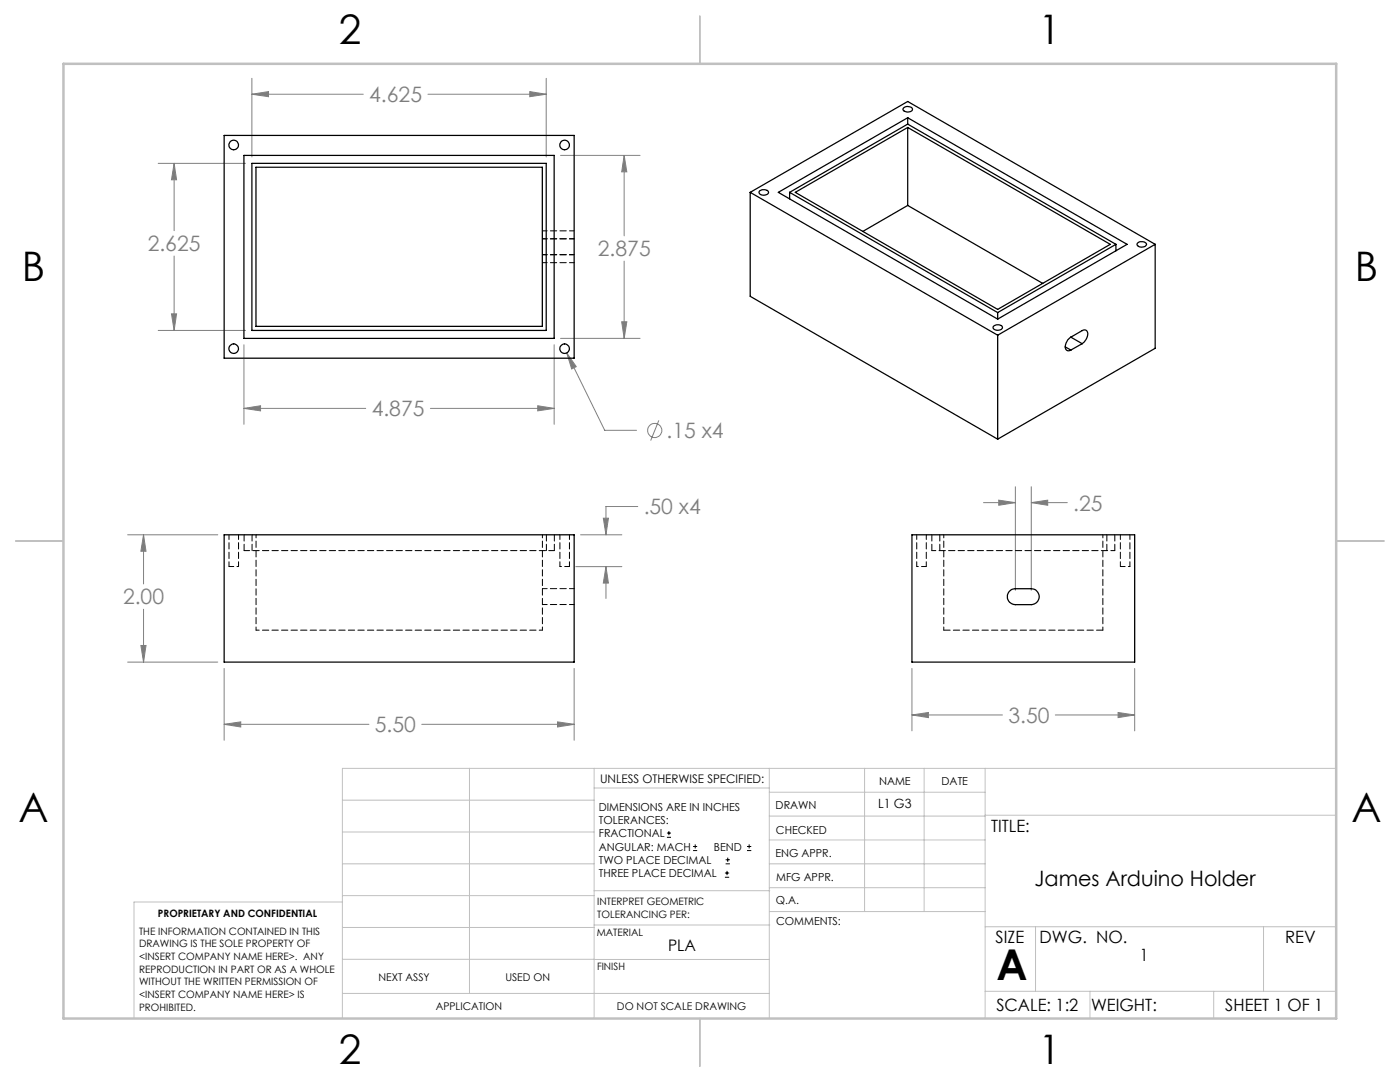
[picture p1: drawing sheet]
<svg xmlns="http://www.w3.org/2000/svg" width="279mm" height="216mm" viewBox="0 0 279 216" stroke-linecap="round" stroke-linejoin="round" font-family="sans-serif">
<g fill="none" stroke="#808080" stroke-width=".2">
<path d="M50.3 18.8l3.3-.5v1zM50.3 15.6v15.7M50.3 18.8h22.2M85.4 18.8h23.6M105.7 18.3l3.3 .5-3.3 .5zM109 15.6v15.7M31.6 32.6h17.4M34.7 32.6l.5 3.3h-1zM34.7 32.6v13.4M111.9 31h15.8M124.6 31l.5 3.3h-1zM124.6 31v16.1"/>
<path d="M34.7 51.1v14.8M124.6 52.1v15.4M31.6 65.9h17.4M34.2 62.6h1l-.5 3.3zM48.7 68.8v15.9M110.6 68.8v15.9M111.9 67.5h15.8M113.1 70.4l1.9 2.8-.9 .4zM113.1 70.4l7.6 15.5h6.3M124.1 64.2h1l-.5 3.3zM48.7 81.5l3.3-.5v1zM48.7 81.5h24.3"/>
<path d="M85.9 81.5h24.7M107.3 81l3.3 .5-3.3 .5zM131.5 83.9l-1.6 4M199.3 99.8l3.3 .5-3.3 .5zM202.6 97.1v20.7M205.8 97.1v20.7M25.5 106.7h18M28.6 106.7l.5 3.3h-1zM28.6 106.7v9.8M114.9 113.1h9.2M115.9 106.7h8.2M120.4 103.4h1l-.5 3.3z"/>
<path d="M120.9 113.1l.5 3.2h-1zM120.9 113.1v6.3M127.3 101.1h-6.4v5.6M196.3 100.3h6.3M205.8 100.3l3.3-.5v1zM205.8 100.3h7.2M25.5 132.1h18M28.1 128.8h1l-.5 3.3zM28.6 121.6v10.5M44.7 133.4v14.3M114.6 133.4v14.3M182 133.4v12.4"/>
<path d="M226.4 133.4v12.4M44.7 144.5l3.3-.5v1.1zM44.7 144.5h28.9M84.2 144.5h30.4M111.3 144l3.3 .5-3.3 .6zM182 142.7l3.3-.5v1zM182 142.7h18.1M210.6 142.7h15.8M223.1 142.2l3.3 .5-3.3 .5z"/>
<circle cx="130.7" cy="85.9" r="1.42"/>
</g>
<g fill="none" stroke="#000" stroke-width=".2">
<path d="M133.1 167.1h.8M133.1 166.2h.8M133.5 165.8v.9M138.3 169.7h.8M138.3 168.9h.8M138.7 168.5v.8M144.7 175h.8M144.7 174.2h.8M144.8 172.4h.9M144.8 171.6h.9M145.1 173.8v.8M145.2 171.1v.9"/>
<path d="M149.1 169.7h.8M149.1 168.9h.8M149.5 168.5v.8"/>
</g>
<g fill="none" stroke="#c0c0c0" stroke-width=".2">
<path d="M68.3 159.7h50.3M93.7 153.3v44.9M118.6 153.3v49.9M118.6 157.2h34.9M153.5 153.3v49.9M153.5 158.1h43.1M172.5 153.3v28.6M184.4 153.3v28.6M196.6 153.3v49.9M266.7 153.3h-198.4v49.9M68.3 178.7h50.3M68.3 172.4h50.3"/>
<path d="M68.3 166h50.3M68.3 180h-41.6v23.2M118.6 177.7h35M153.5 167.6h43.1M153.5 162.8h43.1M153.5 172.4h43.1M153.5 177.1h43.1M196.6 162.7h70.1M68.3 198.2h85.2M68.3 191.4l85.2 .1M68.3 185.1h50.3M118.6 184.6h35"/>
<path d="M153.6 181.9h43M196.6 197.8h70.1M196.6 184.9h70.1M206.7 184.9v12.9M217.5 197.8v5.4M242.2 197.8v5.4M252.2 184.9v12.9"/>
</g>
<path d="M139.7 3.2v9.5M3.1 107.9h9.6M266.7 107.9h9.5M139.7 203.2v9.6" fill="none" stroke="#c0c0c0" stroke-width=".25"/>
<path d="M12.7 12.7h254v190.5h-254z" fill="none" stroke="#c0c0c0" stroke-width=".5"/>
<path d="M44.7 144.5l3.3-.5v1.1zM111.3 144l3.3 .5-3.3 .6zM28.6 106.7l.5 3.3h-1zM28.1 128.8h1l-.5 3.3zM120.9 113.1l.5 3.2h-1zM120.4 103.4h1l-.5 3.3zM48.7 81.5l3.3-.5v1zM107.3 81l3.3 .5-3.3 .5zM124.1 64.2h1l-.5 3.3zM124.6 31l.5 3.3h-1zM34.7 32.6l.5 3.3h-1zM34.2 62.6h1l-.5 3.3zM105.7 18.3l3.3 .5-3.3 .5zM50.3 18.8l3.3-.5v1zM113.1 70.4l1 3.2 .9-.4zM182 142.7l3.3-.5v1zM223.1 142.2l3.3 .5-3.3 .5zM199.3 99.8l3.3 .5-3.3 .5zM205.8 100.3l3.3-.5v1z" fill="#808080"/>
<g fill="none" stroke="#000" stroke-width=".25">
<path d="M44.7 27h69.9v44.5h-69.9zM48.7 31h61.9v36.5h-61.9zM50.3 32.6h58.7v33.3h-58.7zM51.1 33.4h57.1v31.7h-57.1zM149.7 38.4v20.7l49.4 28.5M149.7 38.4l49.4 28.5M149.7 38.4l31.5-18.2 49.3 28.6M151.6 38.1a1.2 1.2 0 0 1 1.8 .3 1.07 1.07 0 0 1-1.9-.1zM157.6 38.4v1.3M157.6 38.4l41.5 24M158.7 38.4l22.5-13 40.4 23.4-22.5 12.9zM180.3 21.6a1.27 1.27 0 0 1 1.8 .1 1.06 1.06 0 0 1-1.8 .4l-.1-.3z"/>
<path d="M181.2 23.5l-25.9 14.9 43.8 25.3M181.2 23.5l43.7 25.3-25.8 14.9M181.2 24.8l-23.6 13.6M181.2 24.8l41.5 24M181.2 23.5v1.3M181.2 25.4v15.6M181.2 41l-9 5.2M181.2 41l26.9 15.6M222.7 48.8v1.3M222.7 48.8l-23.6 13.6M227 48.5a1.27 1.27 0 0 1 1.8 .2 1.08 1.08 0 0 1-1.9 .1zM230.5 48.8l-31.4 18.1"/>
<path d="M230.5 48.8v20.7l-31.4 18.1M198.2 65.2a1.28 1.28 0 0 1 1.8 0 .73 .73 0 0 1-1 .7l-.7-.3zM199.1 62.4v1.3M199.1 66.9v20.7M212.6 69.2l1.1 .7M213.7 67.3a2.1 2.1 0 0 0-.9 2.5l.3 .2 .6-.1M213.7 67.3l2.3-1.3a.79 .79 0 0 1 1 .1 .79 .79 0 0 1 0 1.1l-.6 1-.4 .4M213.7 67.3l2.3 1.3M216 68.6l-2.3 1.3M44.7 106.7h69.9v25.4h-69.9zM182 106.7h44.4v25.4h-44.4zM201.5 117.9l.5-.3 .6-.1h3.2a1.59 1.59 0 0 1 1.6 1.6 1.59 1.59 0 0 1-1.6 1.5h-3.2a1.59 1.59 0 0 1-1.4-.9 1.59 1.59 0 0 1 .3-1.8z"/>
<circle cx="46.6" cy="28.9" r=".95"/>
<circle cx="112.7" cy="28.9" r=".95"/>
<circle cx="46.6" cy="69.6" r=".95"/>
<circle cx="112.7" cy="69.6" r=".95"/>
</g>
<path d="M47.6 113h-1.9M111.7 113h1.9M183 113h1.9M225.5 113h-1.9" fill="none" stroke="#000" stroke-width=".2" stroke-dasharray="1.3 .6" stroke-dashoffset="1"/>
<path d="M48.7 109.9v-3.2M50.3 109.9v-3.2M109 109.9v-3.2M110.6 109.9v-3.2M186 109.9v-3.2M187.6 109.9v-3.2M220.9 109.9v-3.2M222.5 109.9v-3.2M188.4 125.7h31.7" fill="none" stroke="#000" stroke-width=".2" stroke-dasharray="1.3 .6"/>
<path d="M48.7 109.9h61.9" fill="none" stroke="#000" stroke-width=".2" stroke-dasharray="1.3 .6" stroke-dashoffset=".2"/>
<path d="M51.1 125.7v-19M51.1 125.7h57.1M108.2 125.7v-19M188.4 125.7v-19M220.1 125.7v-19" fill="none" stroke="#000" stroke-width=".2" stroke-dasharray="1.3 .6" stroke-dashoffset=".6"/>
<g fill="none" stroke="#000" stroke-width=".2" stroke-dasharray="1.3 .6" stroke-dashoffset=".3">
<path d="M108.2 47.7h6.4M108.2 50.8h6.4M108.2 52.4h6.4M114.6 46.1h-6.4M45.7 106.7v6.3M47.6 113v-6.3M108.2 117.5h6.4M111.7 106.7v6.3M113.6 113v-6.3M183 106.7v6.3M184.9 113v-6.3M223.6 106.7v6.3"/>
<path d="M225.5 113v-6.3M108.2 120.6h6.4"/>
</g>
<path d="M186 109.9h36.5" fill="none" stroke="#000" stroke-width=".2" stroke-dasharray="1.3 .6" stroke-dashoffset=".5"/>
<text font-size="8.5" x="198.9" y="195.5">A</text>
<g font-size="8.1">
<text x="67.6" y="8.9">2</text>
<text x="207.3" y="8.9">1</text>
<text x="4.4" y="56.1">B</text>
<text x="270.4" y="56.1">B</text>
<text x="3.7" y="164.1">A</text>
<text x="269.7" y="164.1">A</text>
<text x="67.6" y="212.4">2</text>
<text x="207.3" y="212.4">1</text>
</g>
<g font-size="4.2" fill="#808080">
<text x="73.7" y="20.4">4.625</text>
<text x="29.5" y="50.2">2.625</text>
<text x="119.3" y="51.2">2.875</text>
<text x="74.2" y="83.1">4.875</text>
<text x="133" y="87.4">.15 x4</text>
<text x="214.2" y="101.9">.25</text>
<text x="128.5" y="102.7">.50 x4</text>
<text x="24.5" y="120.6">2.00</text>
<text x="74.8" y="146.1">5.50</text>
<text x="201.2" y="144.3">3.50</text>
</g>
<text font-size="4.2" x="206.5" y="176.7">James Arduino Holder</text>
<g font-size="3.4">
<text x="197.8" y="166">TITLE:</text>
<text x="198.7" y="188.1">SIZE</text>
<text x="207.5" y="188.1">DWG. NO.</text>
<text x="227.5" y="191.7">1</text>
<text x="256.5" y="188.2">REV</text>
<text x="198.8" y="201.7">SCALE: 1:2</text>
<text x="217.7" y="201.8">WEIGHT:</text>
<text x="244.5" y="201.7">SHEET 1 OF 1</text>
</g>
<text font-size="3.2" x="133.3" y="189.8">PLA</text>
<text font-size="2.5" x="175.2" y="161.3">L1 G3</text>
<text font-size="2.4" x="119.8" y="156.2">UNLESS OTHERWISE SPECIFIED:</text>
<g font-size="2.2">
<text x="119.5" y="161.8">DIMENSIONS ARE IN INCHES</text>
<text x="154.8" y="161.4">DRAWN</text>
<text x="175.4" y="156.6">NAME</text>
<text x="187.9" y="156.7">DATE</text>
<text x="119.5" y="164.4">TOLERANCES:</text>
<text x="119.5" y="167.1">FRACTIONAL</text>
<text x="154.9" y="166.3">CHECKED</text>
<text x="119.5" y="169.7">ANGULAR: MACH</text>
<text x="119.5" y="172.4">TWO PLACE DECIMAL</text>
<text x="142.5" y="169.7">BEND</text>
<text x="154.8" y="171">ENG APPR.</text>
<text x="119.5" y="175">THREE PLACE DECIMAL</text>
<text x="154.9" y="175.7">MFG APPR.</text>
<text x="154.9" y="180.4">Q.A.</text>
<text x="154.9" y="184.6">COMMENTS:</text>
</g>
<g font-size="2.1">
<text x="75.5" y="195.7">NEXT ASSY</text>
<text x="100.9" y="195.7">USED ON</text>
<text x="86.9" y="201.5">APPLICATION</text>
<text x="123.1" y="201.6">DO NOT SCALE DRAWING</text>
</g>
<g font-size="2">
<text x="31.5" y="182.9">PROPRIETARY AND CONFIDENTIAL</text>
<text x="119.2" y="180.6">INTERPRET GEOMETRIC</text>
<text x="119.2" y="183.1">TOLERANCING PER:</text>
<text x="27.8" y="186.5">THE INFORMATION CONTAINED IN THIS</text>
<text x="27.8" y="189">DRAWING IS THE SOLE PROPERTY OF</text>
<text x="27.8" y="191.6">&lt;INSERT COMPANY NAME HERE&gt;. ANY</text>
<text x="119.1" y="186.7">MATERIAL</text>
<text x="27.8" y="194.1">REPRODUCTION IN PART OR AS A WHOLE</text>
<text x="27.8" y="196.6">WITHOUT THE WRITTEN PERMISSION OF</text>
<text x="119.1" y="193.5">FINISH</text>
<text x="27.8" y="199.1">&lt;INSERT COMPANY NAME HERE&gt; IS</text>
<text x="27.8" y="201.7">PROHIBITED.</text>
</g>
</svg>
